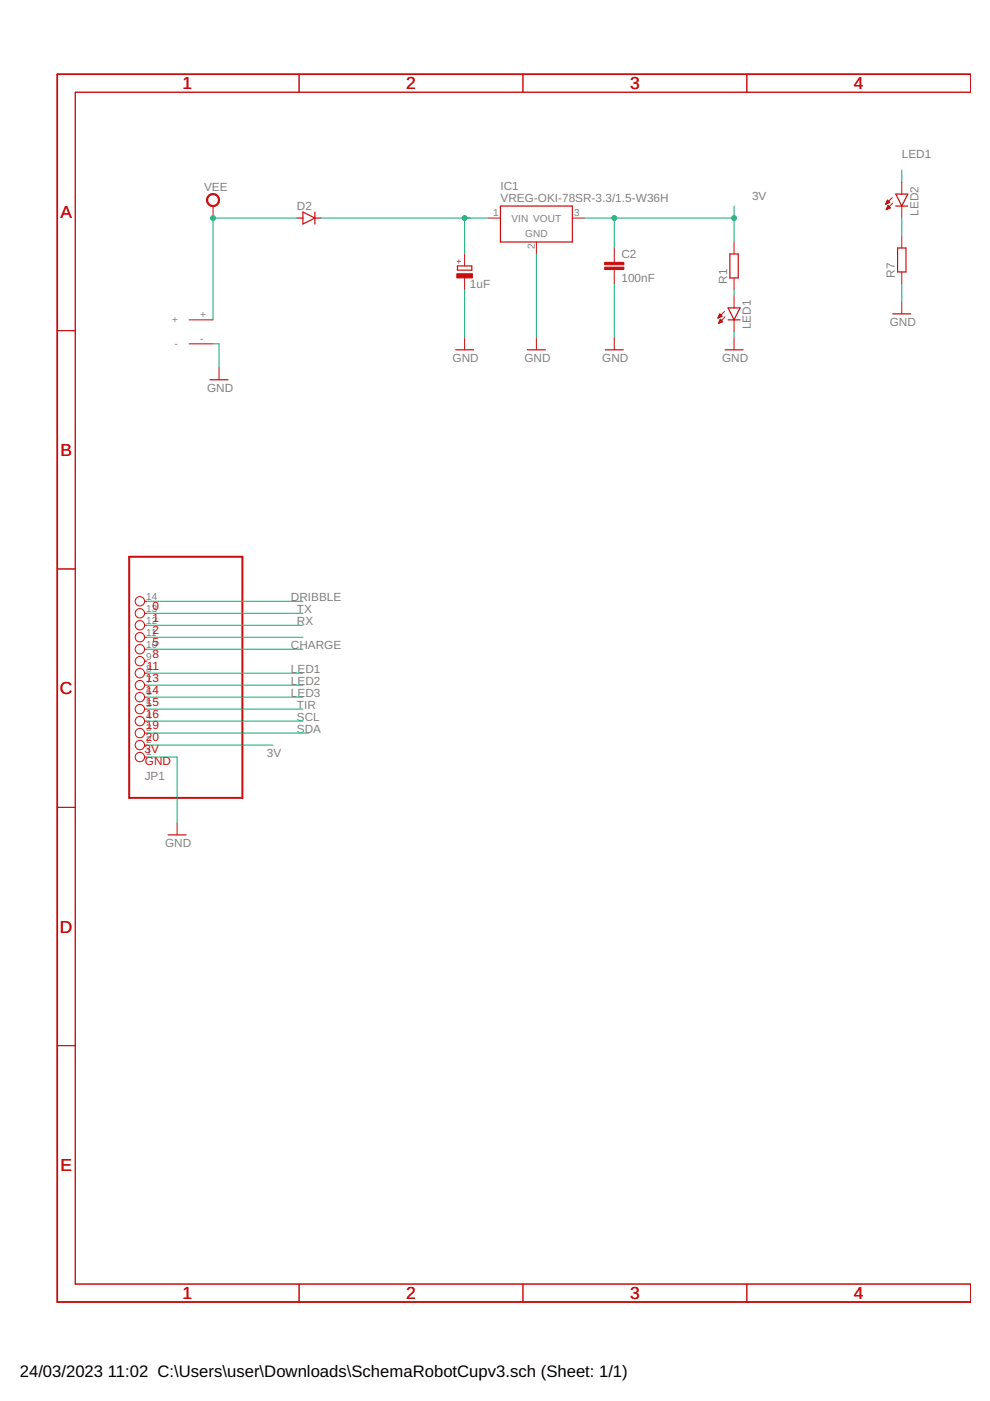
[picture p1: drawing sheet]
<svg xmlns="http://www.w3.org/2000/svg" width="210mm" height="297mm" viewBox="0 0 210 297" stroke-linecap="round" stroke-linejoin="round" font-family="sans-serif">
<path d="M205.8 15.7h-193.7v260.4h193.7" fill="none" stroke="#c90d0c" stroke-width=".32"/>
<g fill="none" stroke="#c90d0c" stroke-width=".21">
<path d="M63.4 15.7v3.9M110.9 15.7v3.9M158.3 15.7v3.9M205.8 19.6h-189.8v252.6h189.8M191.2 38.6v2.5M45.2 43.7v2.5M98.5 53.8v2.6M98.5 58.9v2.6M103.6 46.2h2.5M113.7 51.3v2.5M121.3 46.2h2.6M130.2 52.6v3"/>
<path d="M130.2 57.1v3.1M155.6 51.3v2.5M155.6 58.9v2.6M187.8 43.2h.1M187.9 43.1h.3M187.9 43h.6M187.9 44.3h.3M188 42.9h.6M188 42.8h.5M188 44.2h.4M188 42.7h.4M188 44.1h.7"/>
<path d="M188.1 42.5h.2M188.1 44h.6M188.2 42.4l.5 .5-.9 .4zM188.2 43.9h.4M188.2 43.7h.2M188.3 43.6h.1M188.3 43.6l.5 .5-.9 .3zM189.2 41.9l-1.4 1.4M189.3 43.1l-1.4 1.3M191.2 43.7v2.5M191.2 50v2.6M191.2 57.7v2.5"/>
<path d="M12.1 70.1h3.9M40.1 67.8h5.1M40.1 72.9h5.1M46.4 78v2.5M98.5 71.6v2.6M113.7 71.6v2.6M130.2 71.6v2.6M152.2 67.4h.2M152.3 67.2h.3M152.3 67.1h.6M152.4 67h.7M152.4 68.5h.2"/>
<path d="M152.4 66.9h.6M152.4 68.3h.5M152.5 68.2h.7M152.5 66.8h.3M152.5 66.7h.2M152.5 68.1h.6M152.6 66.5l.5 .6-.9 .3zM152.6 68h.4M152.7 67.9h.2M152.7 67.7h.1M152.7 67.7l.5 .5-.9 .4zM153.6 66l-1.4 1.4"/>
<path d="M153.7 67.2l-1.4 1.4M155.6 62.7v2.6M155.6 67.8v2.6M155.6 71.6v2.6M191.2 64v2.5M12.1 120.6h3.9M30.6 137.6h.6M30.6 135.1h.6M30.6 132.6h.6M30.6 130h.6M30.6 127.5h.6M30.6 158h.6"/>
<path d="M30.6 155.4h.6M30.6 152.9h.6M30.6 150.3h.6M30.6 147.8h.6M30.6 145.3h.6M30.6 142.7h.6M30.6 140.2h.6M12.1 171.2h3.9M30.6 160.5h.6M37.5 174.5v2.5M12.1 221.7h3.9M63.4 272.2v3.9"/>
<path d="M110.9 272.2v3.9M158.3 272.2v3.9"/>
<circle cx="29.7" cy="137.6" r=".99"/>
<circle cx="29.7" cy="135.1" r=".99"/>
<circle cx="29.7" cy="130" r=".99"/>
<circle cx="29.7" cy="132.6" r=".99"/>
<circle cx="29.7" cy="127.5" r=".99"/>
<circle cx="29.7" cy="145.3" r=".99"/>
<circle cx="29.7" cy="155.4" r=".99"/>
<circle cx="29.7" cy="150.3" r=".99"/>
<circle cx="29.7" cy="147.8" r=".99"/>
<circle cx="29.7" cy="140.2" r=".99"/>
<circle cx="29.7" cy="158" r=".99"/>
<circle cx="29.7" cy="152.9" r=".99"/>
<circle cx="29.7" cy="142.7" r=".99"/>
<circle cx="29.7" cy="160.5" r=".99"/>
</g>
<g fill="none" stroke="#c90d0c" stroke-width=".25">
<path d="M62.9 46.2h1.3M64.2 45l2.6 1.2-2.6 1.3zM66.8 45v2.5M66.8 46.2h1.2M97 56.4h3v.9h-3zM106.1 43.7h15.2v7.6h-15.2zM154.7 53.8h1.8v5.1h-1.8zM189.9 43.7h2.6M189.9 41.1h2.6l-1.3 2.6zM190.3 52.6h1.8v5.1h-1.8zM96.6 74.2h3.8M111.8 74.2h3.8"/>
<path d="M128.3 74.2h3.8M153.7 74.2h3.8M154.4 65.3h2.5l-1.3 2.5zM154.4 67.8h2.5M189.3 66.5h3.8M44.5 80.5h3.8M35.6 177h3.9"/>
</g>
<g fill="#c90d0c" stroke="#c90d0c" stroke-width=".21">
<path d="M96.9 58h3.3v.9h-3.3z"/>
<path d="M128.2 56.6h4.1v.5h-4.1z"/>
<path d="M128.2 55.6h4.1v.5h-4.1z"/>
</g>
<path d="M44.2 41.5a1.39 1.39 0 0 1 2.2 .2 1.39 1.39 0 0 1-.9 2.1 1.39 1.39 0 0 1-1.7-1.4h.2a1.14 1.14 0 0 1 1.6-1.1 1.14 1.14 0 0 1 .3 1.9 1.14 1.14 0 0 1-1.8-.5l-.1-.3h-.2z" fill-rule="evenodd" fill="#c90d0c" stroke="#c90d0c" stroke-width=".21"/>
<path d="M27.4 118h24v51.2h-24z" fill="none" stroke="#c90d0c" stroke-width=".42"/>
<g fill="none" stroke="#0dab76" stroke-width=".21">
<path d="M191.2 36.1v2.5M62.9 46.2h-17.7v21.6M68 46.2h35.6M98.5 46.2v7.6M113.7 53.8v17.8M123.9 46.2h31.7M130.2 46.2v6.4M155.6 43.7v7.6M191.2 46.2v3.8M45.2 72.9h1.2v5.1M98.5 61.5v10.1M130.2 60.2v11.4"/>
<path d="M155.6 61.5v1.2M155.6 70.4v1.2M191.2 60.2v3.8M31.2 132.6h33M31.2 137.6h33M31.2 130h33M31.2 127.5h33M31.2 135.1h33M31.2 150.3h33M31.2 142.7h33M31.2 145.3h33M31.2 147.8h33"/>
<path d="M31.2 158h26.7M31.2 155.4h34.3M31.2 152.9h33M31.2 160.5h6.3v14"/>
</g>
<g fill="#0dab76" stroke="#0dab76" stroke-width=".21">
<circle cx="98.5" cy="46.2" r=".51"/>
<circle cx="45.2" cy="46.2" r=".51"/>
<circle cx="130.2" cy="46.2" r=".51"/>
<circle cx="155.6" cy="46.2" r=".51"/>
</g>
<g font-size="3.7" fill="#c90d0c">
<text x="38.7" y="18.9">1</text>
<text x="86.1" y="18.9">2</text>
<text x="133.6" y="18.9">3</text>
<text x="181.1" y="18.9">4</text>
<text x="12.8" y="46.1">A</text>
<text x="12.8" y="96.7">B</text>
<text x="12.7" y="147.2">C</text>
<text x="12.7" y="197.7">D</text>
<text x="12.8" y="248.3">E</text>
<text x="38.7" y="275.4">1</text>
<text x="86.1" y="275.4">2</text>
<text x="133.6" y="275.4">3</text>
<text x="181.1" y="275.4">4</text>
</g>
<g font-size="3.5">
<text x="4.2" y="291.8">24/03/2023</text>
<text x="22.9" y="291.8">11:02 C:\Users\user\Downloads\SchemaRobotCupv3.sch (Sheet: 1/1)</text>
</g>
<g font-size="2.5" fill="#808080">
<text x="191.2" y="33.5">LED1</text>
<text x="43.3" y="40.5">VEE</text>
<text x="106.1" y="40.4">IC1</text>
<text x="62.9" y="44.4">D2</text>
<text x="106.1" y="42.9">VREG-OKI-78SR-3.3/1.5-W36H</text>
<text x="159.5" y="42.4">3V</text>
<text x="194.8" y="45.7" transform="rotate(-90 194.8 45.7)">LED2</text>
<text x="131.8" y="59.8">100nF</text>
<text x="131.8" y="54.7">C2</text>
<text x="189.7" y="58.9" transform="rotate(-90 189.7 58.9)">R7</text>
<text x="99.6" y="61">1uF</text>
<text x="154.1" y="60.2" transform="rotate(-90 154.1 60.2)">R1</text>
<text x="159.2" y="69.8" transform="rotate(-90 159.2 69.8)">LED1</text>
<text x="188.7" y="69.1">GND</text>
<text x="96" y="76.7">GND</text>
<text x="111.2" y="76.7">GND</text>
<text x="127.7" y="76.7">GND</text>
<text x="153.1" y="76.7">GND</text>
<text x="43.9" y="83">GND</text>
<text x="61.7" y="127.5">DRIBBLE</text>
<text x="62.9" y="130">TX</text>
<text x="61.7" y="137.7">CHARGE</text>
<text x="62.9" y="132.6">RX</text>
<text x="61.7" y="142.7">LED1</text>
<text x="61.7" y="145.3">LED2</text>
<text x="61.7" y="147.8">LED3</text>
<text x="62.9" y="150.3">TIR</text>
<text x="62.9" y="155.4">SDA</text>
<text x="62.9" y="152.9">SCL</text>
<text x="56.6" y="160.5">3V</text>
<text x="30.7" y="165.5">JP1</text>
<text x="35" y="179.6">GND</text>
</g>
<g font-size="2.5" fill="#c90d0c">
<text x="32.3" y="129.3">0</text>
<text x="32.3" y="131.8">1</text>
<text x="32.3" y="134.3">2</text>
<text x="32.3" y="136.9">5</text>
<text x="31.1" y="142">11</text>
<text x="32.3" y="139.4">8</text>
<text x="30.9" y="144.5">13</text>
<text x="30.9" y="147">14</text>
<text x="30.9" y="149.6">15</text>
<text x="30.9" y="152.1">16</text>
<text x="30.9" y="154.7">19</text>
<text x="30.7" y="159.7">3V</text>
<text x="30.9" y="157.2">20</text>
<text x="30.7" y="162.3">GND</text>
</g>
<g font-size="2.1" fill="#808080">
<text x="104.6" y="45.9">1</text>
<text x="108.5" y="47">VIN VOUT</text>
<text x="121.7" y="45.9">3</text>
<text x="111.4" y="50.3">GND</text>
<text x="113.4" y="52.8" transform="rotate(-90 113.4 52.8)">2</text>
<text x="36.5" y="68.6">+</text>
<text x="42.4" y="67.5">+</text>
<text x="37" y="73.7">-</text>
<text x="42.4" y="72.5">-</text>
<text x="31" y="129.7">13</text>
<text x="31" y="127.1">14</text>
<text x="31" y="137.3">10</text>
<text x="31" y="134.8">11</text>
<text x="31" y="132.2">12</text>
<text x="31" y="142.4">8</text>
<text x="31" y="139.8">9</text>
<text x="31" y="150">5</text>
<text x="31" y="147.5">6</text>
<text x="31" y="144.9">7</text>
<text x="31" y="155.1">3</text>
<text x="31" y="152.5">4</text>
<text x="31" y="160.2">1</text>
<text x="31" y="157.6">2</text>
</g>
<text font-size="1.8" fill="#c90d0c" x="97.9" y="56" transform="rotate(-90 97.9 56)">+</text>
</svg>
